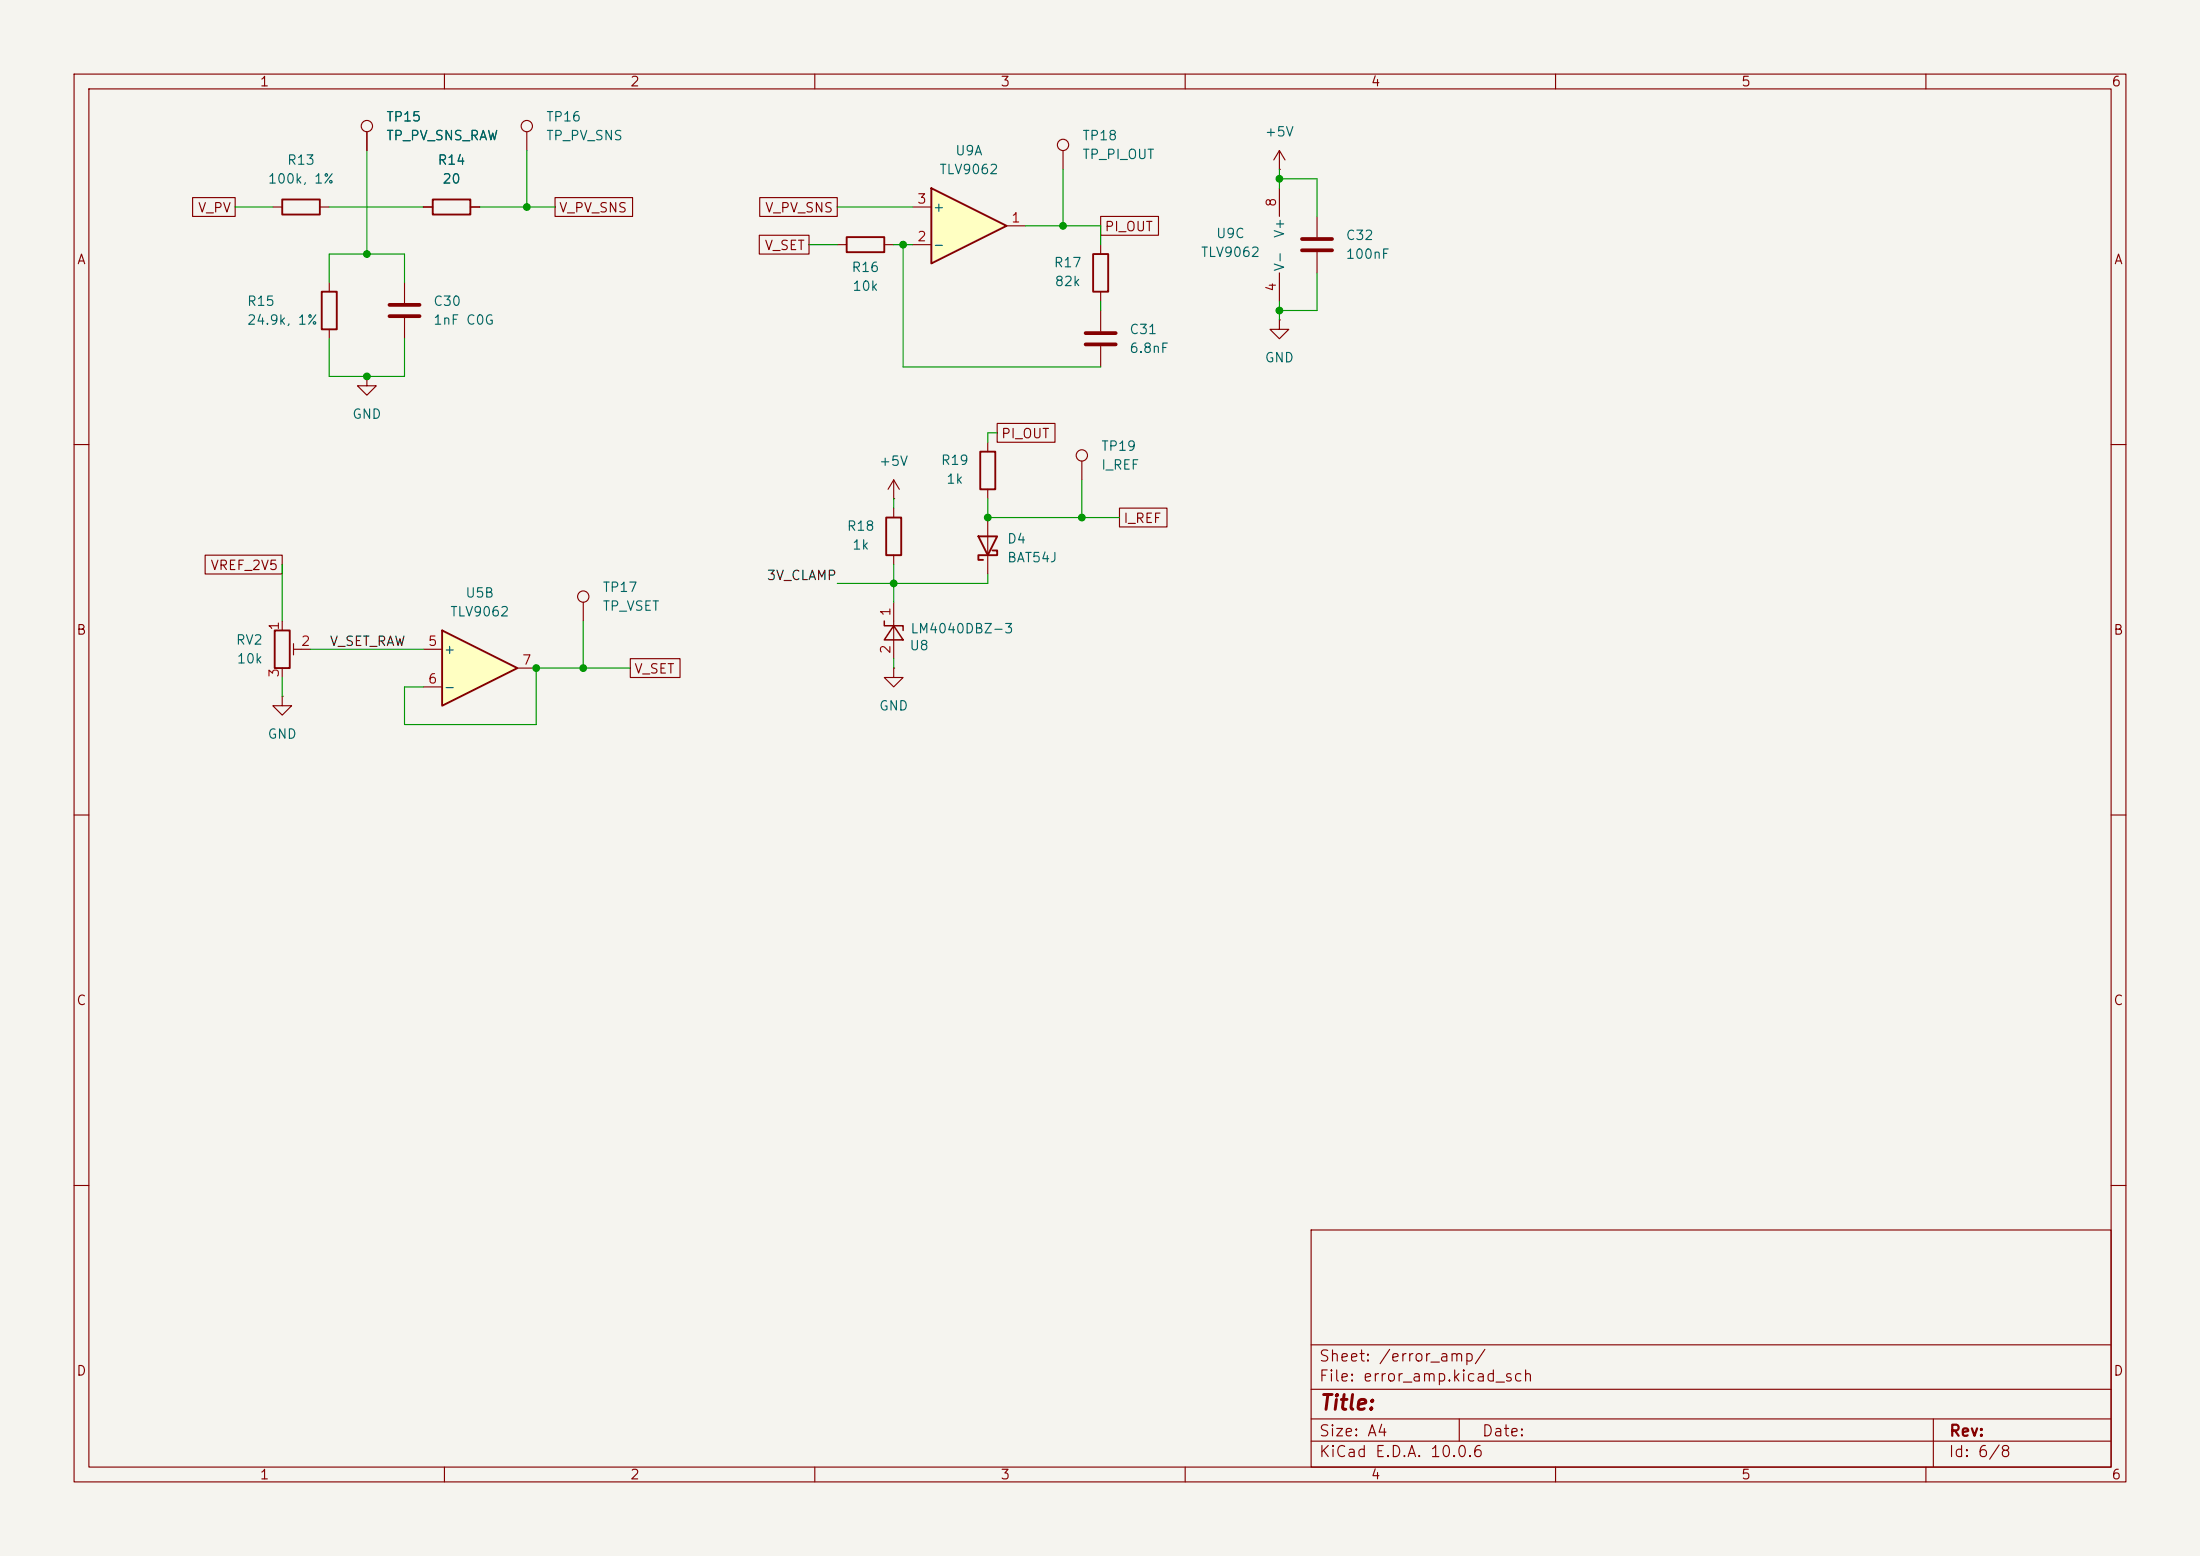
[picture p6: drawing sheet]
<svg xmlns="http://www.w3.org/2000/svg" width="297mm" height="210mm" viewBox="0 0 297 210" stroke-linecap="round" stroke-linejoin="round" font-family="sans-serif">
<path d="M0 0h297v210h-297z" fill="#f5f4ef" stroke="#f5f4ef" stroke-width=".14"/>
<g fill="none" stroke="#840000" stroke-width=".15">
<path d="M10 10h277v190h-277zM12 12h273v186h-273zM49.5 17.8v2.5M60 10v2M71.1 17.8v2.5M110 10v2M160 10v2M210 10v2M260 10v2M57.1 27.9h1.3M63.5 27.9h1.3M49.5 50.8v1.3h1.3l-1.3 1.2-1.2-1.2h1.2"/>
<path d="M49.5 50.8h.1M133.3 59.7v1.3M10 60h2M120.6 67.3h.1M120.6 64.8v2.5M120.6 68.6v1.3M120.6 74.9v1.3M120.6 64.8l-.7 1.2M120.6 64.8l.8 1.2M133.3 66v1.3M133.3 69.9v7.6M285 60h2"/>
<path d="M38.1 83.8v1.3M38.1 90.2v1.2M39.6 86.9v1.5M39.6 87.6h2.3M10 110h2M285 110h2M10 160h2M177 166h108v32h-108zM285 160h2M60 198v2M110 198v2M160 198v2"/>
<path d="M177 194.5h108M177 191.5h108M177 187.5h108M177 181.5h108M197 191.5v3M210 198v2M260 198v2M261 191.5v6.5"/>
<circle cx="49.5" cy="17" r=".76"/>
<circle cx="71.1" cy="17" r=".76"/>
</g>
<path d="M58.4 26.9h5.1v2.1h-5.1zM119.6 69.9h2.1v5h-2.1zM132.1 72.4h2.5l-1.3 2.5zM132.3 61h2.1v5h-2.1zM134 74.3h.6v.6h-2.5v.7h.6M37.1 85.1h2v5.1h-2z" fill="none" stroke="#840000" stroke-width=".25"/>
<path d="M59.7 85.1l10.1 5.1-10.1 5.1z" fill="#ffffc2"/>
<path d="M38.1 26.9h5.1v2.1h-5.1zM43.4 39.4h2.1v5.1h-2.1zM114.3 32h5.1v2h-5.1zM147.6 34.3h2v5.1h-2zM59.7 85.1l10.1 5.1-10.1 5.1z" fill="none" stroke="#840000" stroke-width=".25"/>
<g fill="none" stroke="#840000" stroke-width=".15">
<path d="M36.8 27.9h1.3M43.2 27.9h1.2M44.4 38.1v1.3M54.6 38.1v2.8M113 33h1.3M119.4 33h1.2M143.5 20.3v2.6M148.6 33v1.3M148.6 39.4v1.2M172.7 22.9h.1M172.7 20.3l-.7 1.3M172.7 20.3l.8 1.3"/>
<path d="M172.7 20.3v2.6M172.7 25.4v3.8M172.7 36.8v3.8M44.4 44.5v1.2M54.6 42.9v2.8M148.6 41.9v2.8M148.6 46.7v2.8M38.1 94v1.3h1.3l-1.3 1.2-1.3-1.2h1.3M38.1 94h.1M57.1 87.6h2.6M57.1 92.7h2.6M69.8 90.2h2.6"/>
<path d="M78.7 81.3v2.5M120.6 90.2v1.2h1.3l-1.3 1.3-1.2-1.3h1.2M120.6 90.2h.1M120.6 81.3v7.6"/>
<circle cx="143.5" cy="19.6" r=".76"/>
<circle cx="78.7" cy="80.5" r=".76"/>
</g>
<path d="M52.6 41.1h4M52.6 42.7h4M146.6 45h4M146.6 46.5h4" fill="none" stroke="#840000" stroke-width=".51"/>
<path d="M119.4 83.8v.7h2.5v.6M120.6 84.5l1.3 1.9h-2.5z" fill="none" stroke="#840000" stroke-width=".2"/>
<path d="M125.7 25.4l10.2 5.1-10.2 5.1z" fill="#ffffc2"/>
<path d="M125.7 25.4l10.2 5.1-10.2 5.1z" fill="none" stroke="#840000" stroke-width=".25"/>
<g fill="none" stroke="#840000" stroke-width=".15">
<path d="M49.5 17.8v2.5M26 26.7h5.7v2.5h-5.7zM57.1 27.9h1.3M63.5 27.9h1.3M74.9 26.7h10.5v2.5h-10.5zM102.5 31.7h6.7v2.6h-6.7zM102.6 26.7h10.4v2.5h-10.4zM123.2 33h2.5M123.2 27.9h2.5M135.9 30.5h2.5M148.6 29.2h7.8v2.6h-7.8zM177.8 29.2v2.8"/>
<path d="M177.8 34v2.8M134.6 57.1h7.8v2.6h-7.8zM172.7 43.2v1.3h1.3l-1.3 1.2-1.3-1.2h1.3M172.7 43.2h.1M27.7 74.9h10.4v2.6h-10.4zM146 62.2v2.6M151.1 68.6h6.4v2.5h-6.4zM85.1 88.9h6.7v2.5h-6.7z"/>
<circle cx="146" cy="61.5" r=".76"/>
</g>
<path d="M175.8 32.3h4M175.8 33.8h4" fill="none" stroke="#840000" stroke-width=".51"/>
<g fill="none" stroke="#009600" stroke-width=".15">
<path d="M31.7 27.9h5.1M44.4 38.1v-3.8h10.2v3.8M44.4 27.9h12.7M49.5 20.3v14M64.8 27.9h10.1M71.1 20.3v7.6M109.2 33h3.8M113 27.9h10.2M120.6 33h2.6M121.9 33v16.5h26.7M138.4 30.5h10.2v2.5M143.5 22.9v7.6"/>
<path d="M172.7 22.9v2.5M172.7 24.1h5.1v5.1M177.8 36.8v5.1h-5.1M44.4 45.7v5.1h10.2v-5.1M134.6 58.4h-1.3v1.3M148.6 40.6v1.3M172.7 40.6v2.6M38.1 76.2v7.6M120.6 67.3v1.3M120.6 76.2v5.1M133.3 77.5v1.2h-20.3M133.3 67.3v2.6h17.8"/>
<path d="M146 64.8v5.1M38.1 91.4v2.6M41.9 87.6h15.2M78.7 83.8v6.4M85.1 90.2h-12.7v7.6h-17.8v-5.1h2.5M120.6 88.9v1.3"/>
</g>
<g fill="#009600" stroke="#009600" stroke-width=".14">
<circle cx="71.1" cy="27.9" r=".46"/>
<circle cx="49.5" cy="34.3" r=".46"/>
<circle cx="78.7" cy="90.2" r=".46"/>
<circle cx="49.5" cy="50.8" r=".46"/>
<circle cx="72.4" cy="90.2" r=".46"/>
<circle cx="120.6" cy="78.7" r=".46"/>
<circle cx="146" cy="69.9" r=".46"/>
<circle cx="133.3" cy="69.9" r=".46"/>
<circle cx="121.9" cy="33" r=".46"/>
<circle cx="172.7" cy="24.1" r=".46"/>
<circle cx="143.5" cy="30.5" r=".46"/>
<circle cx="172.7" cy="41.9" r=".46"/>
</g>
<text font-size="2" fill="#840000" x="178" y="190.8">Title:</text>
<g font-size="1.5" fill="#840000">
<text x="178" y="184.1">Sheet: /error_amp/</text>
<text x="178" y="186.8">File: error_amp.kicad_sch</text>
<text x="178" y="197">KiCad E.D.A. 10.0.6</text>
<text x="178" y="194.2">Size: A4</text>
<text x="200" y="194.2">Date:</text>
<text x="263" y="197">Id: 6/8</text>
<text x="263" y="194.2">Rev:</text>
</g>
<g font-size="1.3" fill="#840000">
<text x="35" y="12">1</text>
<text x="85" y="12">2</text>
<text x="135" y="12">3</text>
<text x="185" y="12">4</text>
<text x="235" y="12">5</text>
<text x="285" y="12">6</text>
<text x="26.6" y="29">V_PV</text>
<text x="75.4" y="29">V_PV_SNS</text>
<text x="103.2" y="29">V_PV_SNS</text>
<text x="10.3" y="36">A</text>
<text x="103.1" y="34.1">V_SET</text>
<text x="149" y="31.5">PI_OUT</text>
<text x="285.3" y="36">A</text>
<text x="135.1" y="59.5">PI_OUT</text>
<text x="151.6" y="70.9">I_REF</text>
<text x="28.3" y="77.3">VREF_2V5</text>
<text x="10.2" y="86">B</text>
<text x="285.2" y="86">B</text>
<text x="85.5" y="91.2">V_SET</text>
<text x="10.2" y="136">C</text>
<text x="285.2" y="136">C</text>
<text x="10.2" y="186">D</text>
<text x="285.2" y="186">D</text>
<text x="35" y="200">1</text>
<text x="85" y="200">2</text>
<text x="135" y="200">3</text>
<text x="185" y="200">4</text>
<text x="235" y="200">5</text>
<text x="285" y="200">6</text>
</g>
<g font-size="1.3" fill="#006464">
<text x="52.1" y="16.7">TP15</text>
<text x="73.6" y="16.7">TP16</text>
<text x="38.7" y="22.6">R13</text>
<text x="52.1" y="19.3">TP_PV_SNS_RAW</text>
<text x="59" y="22.6">R14</text>
<text x="73.6" y="19.3">TP_PV_SNS</text>
<text x="126.7" y="23.8">TLV9062</text>
<text x="128.9" y="21.3">U9A</text>
<text x="146" y="19.3">TP18</text>
<text x="146" y="21.8">TP_PI_OUT</text>
<text x="170.7" y="18.7">+5V</text>
<text x="36.1" y="25.1">100k, 1%</text>
<text x="59.6" y="25.1">20</text>
<text x="125.8" y="28.9">+</text>
<text x="125.8" y="34">-</text>
<text x="162" y="35">TLV9062</text>
<text x="164.1" y="32.5">U9C</text>
<text x="173.7" y="32.2" transform="rotate(-90 173.7 32.2)">V+</text>
<text x="181.6" y="32.7">C32</text>
<text x="181.6" y="35.3">100nF</text>
<text x="33.3" y="41.6">R15</text>
<text x="58.4" y="41.6">C30</text>
<text x="114.9" y="37">R16</text>
<text x="115" y="39.6">10k</text>
<text x="142.2" y="36.4">R17</text>
<text x="142.3" y="38.9">82k</text>
<text x="173.7" y="36.7" transform="rotate(-90 173.7 36.7)">V-</text>
<text x="33.3" y="44.1">24.9k, 1%</text>
<text x="58.4" y="44.1">1nF C0G</text>
<text x="152.4" y="45.4">C31</text>
<text x="152.4" y="48">6.8nF</text>
<text x="170.7" y="49.2">GND</text>
<text x="47.5" y="56.8">GND</text>
<text x="118.6" y="63.2">+5V</text>
<text x="126.9" y="63.1">R19</text>
<text x="127.7" y="65.6">1k</text>
<text x="148.6" y="61.2">TP19</text>
<text x="148.6" y="63.7">I_REF</text>
<text x="114.2" y="72">R18</text>
<text x="115" y="74.5">1k</text>
<text x="135.9" y="73.7">D4</text>
<text x="135.9" y="76.2">BAT54J</text>
<text x="60.7" y="83.5">TLV9062</text>
<text x="62.7" y="81">U5B</text>
<text x="81.3" y="80.2">TP17</text>
<text x="81.3" y="82.8">TP_VSET</text>
<text x="31.8" y="87.3">RV2</text>
<text x="31.9" y="89.9">10k</text>
<text x="59.8" y="88.6">+</text>
<text x="122.7" y="88.1">U8</text>
<text x="122.8" y="85.8">LM4040DBZ-3</text>
<text x="59.8" y="93.7">-</text>
<text x="36" y="100">GND</text>
<text x="118.6" y="96.2">GND</text>
</g>
<g font-size="1.3" fill="#a90000">
<text x="123.7" y="27.8">3</text>
<text x="172.6" y="28" transform="rotate(-90 172.6 28)">8</text>
<text x="123.7" y="32.9">2</text>
<text x="136.4" y="30.3">1</text>
<text x="172.6" y="39.5" transform="rotate(-90 172.6 39.5)">4</text>
<text x="120.5" y="83.3" transform="rotate(-90 120.5 83.3)">1</text>
<text x="38" y="85.2" transform="rotate(-90 38 85.2)">1</text>
<text x="40.5" y="87.5">2</text>
<text x="57.7" y="87.5">5</text>
<text x="120.5" y="88.4" transform="rotate(-90 120.5 88.4)">2</text>
<text x="38" y="91.5" transform="rotate(-90 38 91.5)">3</text>
<text x="57.7" y="92.6">6</text>
<text x="70.4" y="90">7</text>
</g>
<g font-size="1.3" fill="#0f0f0f">
<text x="103.4" y="78.6">3V_CLAMP</text>
<text x="44.4" y="87.5">V_SET_RAW</text>
</g>
</svg>
